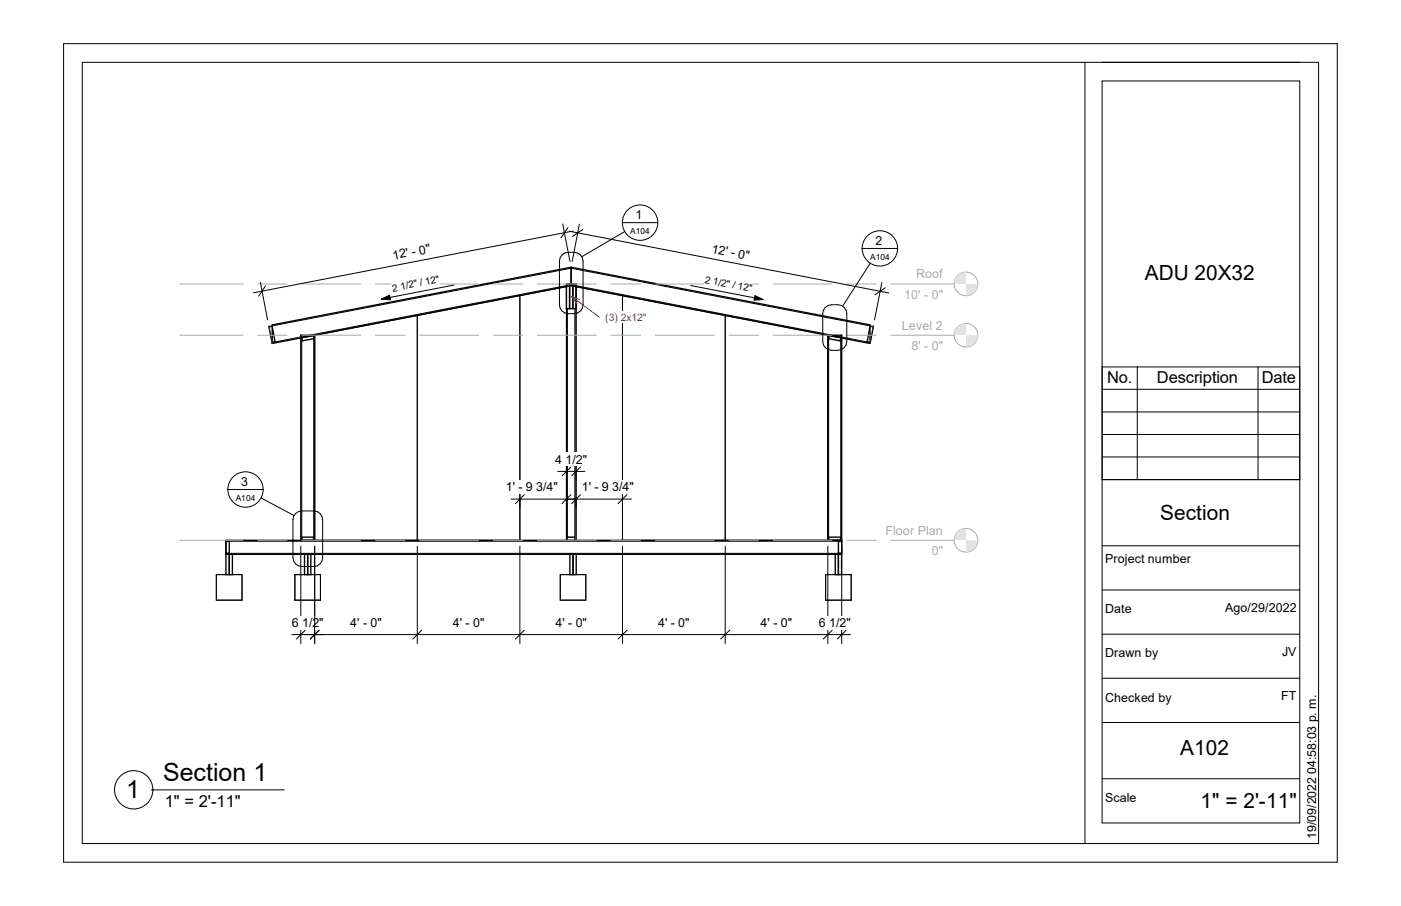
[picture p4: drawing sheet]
<svg xmlns="http://www.w3.org/2000/svg" width="432mm" height="279mm" viewBox="0 0 432 279" stroke-linecap="round" stroke-linejoin="round" font-family="sans-serif">
<g fill="none" stroke="#000" stroke-width=".42">
<path d="M174.6 87.6h2.9v7.6h-2.9zM175.6 87.6v7.6M176 82.4l92.1 17.8v5.7l-92.1-17.8M176 82.4v5.7M176 82.4l-92.1 17.8v5.7l92.1-17.8M176.6 87.6v7.6M82.9 100.8l1-.2 .9 4.8-1 .2zM93 104.1l3.6-.6 .1 .9-3.5 .7zM255.6 103.5l3.6 .6-.2 1-3.6-.7zM268.2 100.6l1 .2-1 4.8-.9-.2zM69.6 167h1.1v3.6h-1.1M70.7 170.9v6.3"/>
<path d="M92.7 166.6v-63.2h4.3v63.2M93 166.6v-.9h3.6v.9M93.9 170.9v6.3h1.9v-6.3M94.8 170.9v6.3M175.6 170.9v6.3h2v-6.3M176.6 170.9v6.3M255.1 166.6v-63.2h4.3v67.5h-189.8M255.4 166.6v-.9h3.7v.9M257.4 170.9v6.3h2v-6.3M258.4 170.9v6.3M259.4 166.6h-189.8v10.6h2v-6.3M259.4 167h-1v3.6h1"/>
</g>
<g fill="none" stroke="#000" stroke-width=".31">
<path d="M128.6 97.3v69.3M160.2 91.1v75.5h-63.2v-63.2l31.6-6.1M160.2 91.1l14.4-2.7v78.2h2.9v-78.2l46 8.9M160.2 91.1l-31.6 6.2M191.9 91.2v75.4h63.2v-63.2l-31.6-6.1M223.5 97.3v69.3M83.9 100.5l92.1-17.8 92.1 17.8M83.9 105.6l92.1-17.8 92.1 17.8M93 103.4v63.2M96.7 103.4v63.2M255.4 103.4v63.2M259.1 103.4v63.2"/>
<path d="M66.7 177.2h7.9v7.9h-7.9zM69.6 170.6h189.8M69.6 166.9h189.8M90.9 177.2h7.9v7.9h-7.9zM172.7 177.2h7.9v7.9h-7.9zM174.9 165.7v-70.5h2.3l-.1 71.4M177.2 165.7h-2.4v.9M254.5 177.2h7.8v7.9h-7.8z"/>
</g>
<path d="M82.8 100.4l.3 1.4M83.6 104.5l.3 1.4M268.4 104.5l-.3 1.4M269.2 100.4l-.3 1.4" fill="none" stroke="#00a600" stroke-width=".31"/>
<circle cx="297.7" cy="166.6" r="3.6" fill="none" stroke="#aaa" stroke-width=".31"/>
<g fill="#e2e2e2">
<path d="M297.7 166.6h3.7v3.6h-3.7z"/>
<path d="M294.1 163h3.6v3.6h-3.6z"/>
</g>
<g fill="#fff">
<path d="M273 161.5h17.6v4.3h-17.6z"/>
<path d="M287.2 167.8h3.5v4.3h-3.5z"/>
</g>
<g fill="none" stroke="#aaa" stroke-width=".31">
<path d="M55.4 166.6h19.5M79.4 166.6h9.1M93 166.6h18.2M115.7 166.6h9.1M129.3 166.6h18.2M152.1 166.6h9M165.7 166.6h18.1M188.3 166.6h9.1M202 166.6h18.1M224.7 166.6h9.1M238.3 166.6h18.2M261 166.6h9.1"/>
<path d="M274.6 166.6h19.5"/>
<circle cx="297.7" cy="103.4" r="3.6"/>
</g>
<g fill="#e2e2e2">
<path d="M297.7 103.4h3.7v3.6h-3.7z"/>
<path d="M294.1 99.7h3.6v3.7h-3.6z"/>
</g>
<g fill="#fff">
<path d="M278 98.2h12.5v4.3h-12.5z"/>
<path d="M280.9 104.5h4v4.3h-4z"/>
<path d="M284.9 104.5h1.2v4.3h-1.2z"/>
<path d="M287.2 104.5h3.5v4.3h-3.5z"/>
</g>
<g fill="none" stroke="#aaa" stroke-width=".31">
<path d="M55.4 103.4h19.5M79.4 103.4h9.1M93 103.4h18.2M115.7 103.4h9.1M129.3 103.4h18.2M152.1 103.4h9M165.7 103.4h18.1M188.3 103.4h9.1M202 103.4h18.1M224.7 103.4h9.1M238.3 103.4h18.2M261 103.4h9.1"/>
<path d="M274.6 103.4h19.5"/>
<circle cx="297.7" cy="87.5" r="3.6"/>
</g>
<g fill="#e2e2e2">
<path d="M297.7 87.6h3.7v3.6h-3.7z"/>
<path d="M294.1 83.9h3.6v3.7h-3.6z"/>
</g>
<g fill="#fff">
<path d="M282.4 82.4h8.2v4.3h-8.2z"/>
<path d="M278.7 88.7h6.2v4.3h-6.2z"/>
<path d="M284.9 88.7h1.2v4.3h-1.2z"/>
<path d="M287.2 88.7h3.5v4.3h-3.5z"/>
</g>
<g fill="none" stroke="#aaa" stroke-width=".31">
<path d="M55.4 87.6h19.5M79.4 87.6h9.1M93 87.6h18.2M115.7 87.6h9.1M129.3 87.6h18.2M152.1 87.6h9M165.7 87.6h18.1M188.3 87.6h9.1M202 87.6h18.1M224.7 87.6h9.1M238.3 87.6h18.2M261 87.6h9.1"/>
<path d="M274.6 87.6h19.5"/>
</g>
<path d="M92.7 168.4v30.1M97 168.4v30.1M90 195.7h9.7M94.1 194.4l-2.7 2.7M98.3 194.4l-2.7 2.7" fill="none" stroke="#000" stroke-width=".31"/>
<path d="M90 189.9h9.8v4.2h-9.8z" fill="#fff"/>
<g fill="none" stroke="#000" stroke-width=".31">
<path d="M97 168.4v30.1M128.6 168.4v30.1M160.2 168.4v30.1M191.9 168.4v30.1M223.5 168.4v30.1M255.1 168.4v30.1M259.4 168.4v30.1M94.3 195.7h167.8M98.3 194.4l-2.7 2.7M130 194.4l-2.7 2.7M161.6 194.4l-2.7 2.7M193.3 194.4l-2.8 2.7"/>
<path d="M224.9 194.4l-2.8 2.7M256.5 194.4l-2.8 2.7M260.8 194.4l-2.7 2.7"/>
</g>
<g fill="#fff">
<path d="M107.9 189.9h9.8v4.2h-9.8z"/>
<path d="M139.6 189.9h9.7v4.2h-9.7z"/>
<path d="M171.2 189.9h9.7v4.2h-9.7z"/>
<path d="M202.8 189.9h9.8v4.2h-9.8z"/>
<path d="M234.4 189.9h9.8v4.2h-9.8z"/>
<path d="M252.4 189.9h9.8v4.2h-9.8z"/>
</g>
<path d="M157.5 153.9h19.8M160.2 153.8v2.9M161.6 152.6l-2.7 2.7M174.6 153.8v2.9M175.9 152.6l-2.7 2.7" fill="none" stroke="#000" stroke-width=".31"/>
<path d="M155.9 148.1h16v4.3h-16z" fill="#fff"/>
<path d="M174.8 153.9h19.8M177.5 153.8v2.9M178.9 152.6l-2.7 2.7M191.9 153.8v2.9M193.3 152.6l-2.8 2.7" fill="none" stroke="#000" stroke-width=".31"/>
<path d="M179.3 148.1h16v4.3h-16z" fill="#fff"/>
<path d="M171.9 145.4h8.4M174.6 145.3v2.8M175.9 144l-2.7 2.7M177.5 145.3v2.8M178.9 144l-2.7 2.7" fill="none" stroke="#000" stroke-width=".31"/>
<path d="M171.2 139.5h9.8v4.3h-9.8z" fill="#fff"/>
<g fill="none" stroke="#000" stroke-width=".31">
<path d="M173.2 78.6a5 5 0 0 1 5.7 0l.6 .9 .2 1v13.5a2.75 2.75 0 0 1-2.7 2.7h-1.9a2.75 2.75 0 0 1-2.7-2.7v-13.5l.2-1zM173.4 69.1l.5 2.7M173.9 71.8l-1 1.6M173.9 71.8l1.8 8.8M175 70.2l-1.1 1.6M176.7 71.2l-98.6 19.1M191.8 68.7a5.5 5.5 0 0 0 5.5 5.4 5.5 5.5 0 0 0 5.4-5.4M191.8 68.7h10.9M191.8 68.7a5.5 5.5 0 0 1 5.5-5.5 5.5 5.5 0 0 1 5.4 5.5M192.5 71.4l-13.2 7.8M265.7 76.6v.1a5.5 5.5 0 0 1 5.5-5.5 5.5 5.5 0 0 1 5.4 5.5v-.1M265.7 76.6a5.5 5.5 0 0 0 5.5 5.4 5.5 5.5 0 0 0 5.4-5.4"/>
<path d="M265.7 76.6h10.9M80.3 87.1l.5 2.7M80.8 89.8l-1.1 1.6M80.8 89.8l1.7 8.8M81.8 88.2l-1 1.6M254.4 94.8a5.1 5.1 0 0 1 5.8 0l.6 .8 .2 1.1v8.6a2.75 2.75 0 0 1-2.7 2.7 3.7 3.7 0 0 1-4.5-1.6l-.2-1.1v-8.6l.2-1.1zM268.2 81.2l-8.5 13.2M70.2 151h10.9M70.2 151a5.4 5.4 0 0 0 5.5 5.4 5.4 5.4 0 0 0 5.4-5.4M70.2 151a5.4 5.4 0 0 1 5.5-5.5 5.4 5.4 0 0 1 5.4 5.5M80.4 153.5l10.2 5.5M91.1 158.4a7.8 7.8 0 0 1 6.7-.6l.8 .6 .6 .8 .2 1.1v11.7a2.75 2.75 0 0 1-2.7 2.7h-3.7a2.75 2.75 0 0 1-2.7-2.7v-11.7l.2-1.1z"/>
</g>
<path d="M120.5 76.1l11.5-2.2 1.1 5.3-11.6 2.2z" fill="#fff"/>
<path d="M175.4 71.3l98.5 19M178.6 69.1l-2.2 11.5M179.7 70.7l-3.2 2.2M271.3 89.8l-1.6 1.1M271.3 89.8l-1.8 8.8M271.8 87.1l-.5 2.7M272.8 88.7l-1.5 1.1" fill="none" stroke="#000" stroke-width=".31"/>
<g fill="#fff">
<path d="M220 74l11.5 2.2-1 5.3-11.6-2.3z"/>
<path d="M120.5 86.7l14.5-2.8 .8 4.2-14.5 2.8z"/>
</g>
<path d="M117.5 92.2l2.6-1.2 .3 1.5z" fill="#000" stroke="#000" stroke-width=".31"/>
<path d="M139.8 87.9l-22.3 4.3" fill="none" stroke="#000" stroke-width=".31"/>
<path d="M217.7 84l14.5 2.8-.8 4.3-14.5-2.8z" fill="#fff"/>
<path d="M232.7 91.1l2.5 1.3-2.8 .2z" fill="#000" stroke="#000" stroke-width=".31"/>
<path d="M19.6 13.5h392.6v252.4h-392.6zM25.4 19.2h381v240.9h-381zM334.4 19.2v240.9M339.7 25h60.9v228.8h-60.9zM212.9 88.1l22.3 4.3M339.7 147.9h60.9M339.7 168.3h60.9M339.7 181.9h60.9M339.7 195.6h60.9M339.7 209.2h60.9M339.7 222.8h60.9M339.7 240.2h60.9" fill="none" stroke="#000" stroke-width=".31"/>
<g fill="#fff">
<path d="M340.7 243.9h9.6v4.3h-9.6z"/>
<path d="M340.7 212.9h20.4v4.4h-20.4z"/>
<path d="M340.7 199.3h16.3v4.3h-16.3z"/>
<path d="M340.7 185.7h8.1v4.3h-8.1z"/>
<path d="M340.7 170.3h26.4v4.3h-26.4z"/>
</g>
<g fill="none" stroke="#000" stroke-width=".31">
<path d="M339.7 113.2h60.9v34.7h-60.9zM350.5 113.2v34.7M387.7 113.2v34.7M339.7 134h60.9M339.7 127h60.9M339.7 120.1h60.9M339.7 140.9h60.9M46.7 243.6h40.9"/>
<circle cx="41.2" cy="243.6" r="5.9"/>
</g>
<path d="M176.1 91.4l2.6 1M176.1 91.4l1.7 2.2M176.1 91.4l8.6 6.4" fill="none" stroke="#f00" stroke-width=".31"/>
<path d="M186.6 96.1h12.7v3.6h-12.7z" fill="#fff"/>
<g font-size="7.7">
<text x="50.3" y="240.8">Section 1</text>
<text x="38.9" y="246.2">1</text>
</g>
<g font-size="6.4">
<text x="352.8" y="86.3">ADU 20X32</text>
<text x="357.6" y="160.4">Section</text>
<text x="363.7" y="232.8">A102</text>
<text x="370" y="249.1">1&quot; = 2'-11&quot;</text>
</g>
<g font-size="5.1">
<text x="341.2" y="118.2">No.</text>
<text x="356.6" y="118.2">Description</text>
<text x="388.9" y="118.2">Date</text>
<text x="50.8" y="249">1&quot; = 2'-11&quot;</text>
</g>
<g font-size="3.8">
<text x="195.9" y="67.6">1</text>
<text x="219.2" y="77.9" transform="rotate(11 219.2 77.9)">12' - 0&quot;</text>
<text x="269.8" y="75.6">2</text>
<text x="121.2" y="80.1" transform="rotate(-11 121.2 80.1)">12' - 0&quot;</text>
<text x="171.2" y="143">4 1/2&quot;</text>
<text x="74.3" y="149.9">3</text>
<text x="155.9" y="151.5">1' - 9 3/4&quot;</text>
<text x="179.3" y="151.5">1' - 9 3/4&quot;</text>
<text x="340.7" y="173.7">Project number</text>
<text x="340.7" y="189.1">Date</text>
<text x="377.6" y="188.6">Ago/29/2022</text>
<text x="90" y="193.3">6 1/2&quot;</text>
<text x="107.9" y="193.3">4' - 0&quot;</text>
<text x="139.6" y="193.3">4' - 0&quot;</text>
<text x="171.2" y="193.3">4' - 0&quot;</text>
<text x="202.8" y="193.3">4' - 0&quot;</text>
<text x="234.4" y="193.3">4' - 0&quot;</text>
<text x="252.4" y="193.3">6 1/2&quot;</text>
<text x="340.7" y="202.7">Drawn by</text>
<text x="395.1" y="202.2">JV</text>
<text x="394.9" y="215.8">FT</text>
<text x="340.7" y="216.4">Checked by</text>
<text x="340.7" y="247.4">Scale</text>
<text x="405.7" y="258.7" transform="rotate(-90 405.7 258.7)">19/09/2022 04:58:03 p. m.</text>
</g>
<g font-size="3.8" fill="#aaa">
<text x="282.4" y="85.9">Roof</text>
<text x="278.7" y="92.1">10' -</text>
<text x="287.2" y="92.1">0&quot;</text>
<text x="278" y="101.6">Level 2</text>
<text x="280.9" y="107.9">8'</text>
<text x="284.9" y="107.9">-</text>
<text x="287.2" y="107.9">0&quot;</text>
<text x="273" y="164.9">Floor Plan</text>
<text x="287.2" y="171.2">0&quot;</text>
</g>
<text font-size="3.2" fill="#f00" x="186.6" y="98.9">(3) 2x12&quot;</text>
<g font-size="3.1">
<text x="121.1" y="89.9" transform="rotate(-11 121.1 89.9)">2</text>
<text x="123.6" y="89.4" transform="rotate(-11 123.6 89.4)">1/2&quot; / 12&quot;</text>
<text x="217.1" y="87.3" transform="rotate(11 217.1 87.3)">2</text>
<text x="219.6" y="87.7" transform="rotate(11 219.6 87.7)">1/2&quot; / 12&quot;</text>
</g>
<g font-size="2.6">
<text x="194.3" y="72.1">A104</text>
<text x="268.2" y="80.1">A104</text>
<text x="72.6" y="154.4">A104</text>
</g>
</svg>
